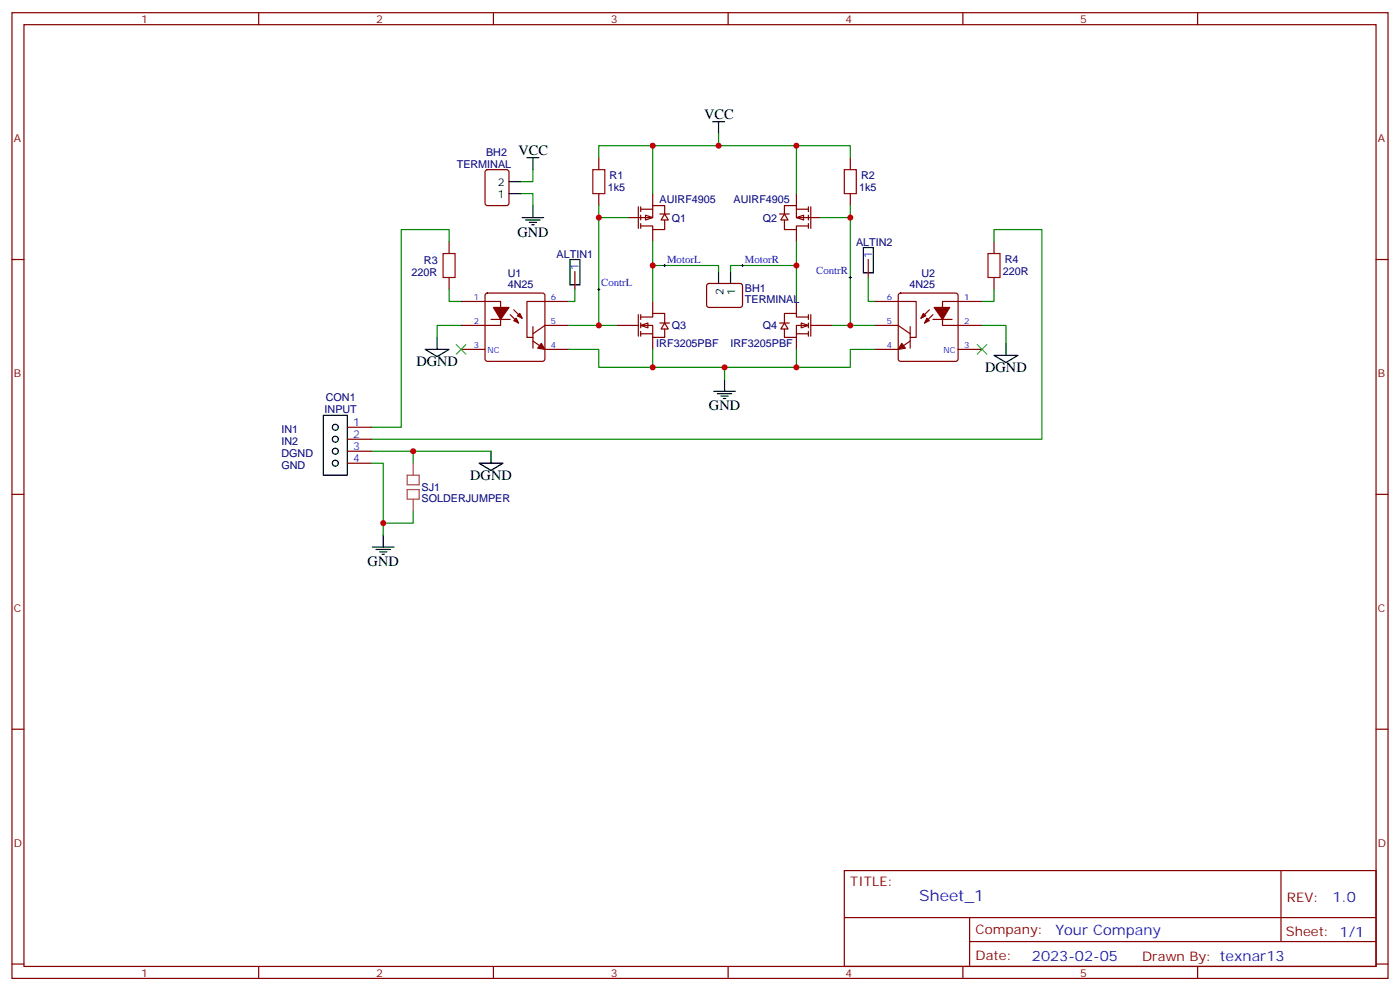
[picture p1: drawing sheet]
<svg xmlns="http://www.w3.org/2000/svg" width="412mm" height="292mm" viewBox="0 0 412 292" stroke-linecap="round" stroke-linejoin="round" font-family="sans-serif">
<g fill="none" stroke="#870000" stroke-width=".35">
<path d="M3.5 3.7h405.4v284.4h-405.4zM7.1 7.3h398.2v277.3h-398.2zM76.2 3.7v3.6M145.3 3.7v3.6M214.5 3.7v3.6M283.6 3.7v3.6M352.8 3.7v3.6M3.5 76.4h3.6M405.3 76.4h3.6M135.8 88.8h11.7v7h-11.7M143.1 86.5l.5-.2h16.2l.5 .2 .2 .5v18.7l-.2 .5-.5 .2h-16.2l-.5-.2-.2-.5v-18.7zM144.6 94.1h5.7"/>
<path d="M150.3 92.6l2.5 2.5M151.3 91.2l2.5 2.5M157 96.2v6.3M167.6 88.8h-12.4v10.5h1.8M167.6 95.8h-7.1l-3.5 2.5M135.8 102.9h7.1M157 100.4l3.5 2.5h7.1M3.5 145.6h3.6M405.3 145.6h3.6M3.5 214.7h3.6M405.3 214.7h3.6M248.7 256.3h156.6v28.3h-156.6z"/>
<path d="M377.3 256.4v20.8M248.7 270.2h156.5M285.6 277.2h119.6M285.6 270.2v14.1M3.5 283.8h3.6M76.2 284.6v3.5M145.3 284.6v3.5M214.5 284.6v3.5M283.6 284.6v3.5M352.8 284.6v3.5M405.3 283.8h3.6"/>
</g>
<g fill="#870000" stroke="#870000" stroke-width=".35">
<path d="M159.5 101.1l1 1.8-2.1-.4z"/>
<path d="M151.3 94.4l.7-.7 .8 1.4z"/>
<path d="M152.4 93l.7-.7 .7 1.4z"/>
<path d="M145.3 90.5h4.6l-2.4 3.6z"/>
</g>
<g fill="#fff" stroke="#870000" stroke-width=".35">
<path d="M190.1 63.4l2.2 .7-2.2 .7z"/>
<path d="M195.8 63l1 1.8h-2.1z"/>
</g>
<path d="M192.3 57v3.5M188 60.9v6.3M188.7 61.6h3.6M188.7 60.9v1.4M188.7 63.4v1.4M188.7 65.8v1.4M192.3 67.6v3.5M194.4 63h2.8M195.8 64.8v2.8h-3.5v-1.1h-3.6M195.8 63v-2.5h-3.5v3.6h-7.1" fill="none" stroke="#870000" stroke-width=".35"/>
<g fill="#fff" stroke="#870000" stroke-width=".35">
<path d="M188.7 95.8l2.2-.7v1.4z"/>
<path d="M195.8 95.1l1 1.8h-2.1z"/>
</g>
<g fill="none" stroke="#870000" stroke-width=".35">
<path d="M176.4 46.4v3.6M176.4 57v3.5M181.7 95.8h6.3M188 92.6v6.4M188.7 93.3h3.6v-1h3.5v2.8M188.7 95.8h3.6v3.5h3.5v-2.4M188.7 98.3h3.6M188.7 92.6v1.5M188.7 95.1v1.4M188.7 97.6v1.4M192.3 88.8v3.5M192.3 99.3v3.6"/>
<path d="M194.4 95.1h2.8"/>
</g>
<path d="M174.6 50h3.6v7h-3.6z" fill="none" stroke="#a10000" stroke-width=".35"/>
<path d="M176.4 46.4v-3.5h15.9v14.1M176.4 60.5v3.6h8.8" fill="none" stroke="#008700" stroke-width=".35"/>
<g fill="#fff" stroke="#870000" stroke-width=".35">
<path d="M234.6 64.1l2.1-.7v1.4z"/>
<path d="M231.1 63l1 1.8h-2.1z"/>
</g>
<path d="M234.6 57v3.5M250.5 46.4v3.6M250.5 57v3.5M229.7 63h2.8M231.1 64.8v2.8h3.5v-1.1h3.5M231.1 63v-2.5h3.5v3.6h7.1M234.6 61.6h3.5M234.6 67.6v3.5M238.1 60.9v1.4M238.1 63.4v1.4M238.1 65.8v1.4M238.8 60.9v6.3" fill="none" stroke="#870000" stroke-width=".35"/>
<path d="M248.7 50h3.5v7h-3.5z" fill="none" stroke="#a10000" stroke-width=".35"/>
<path d="M250.5 46.4v-3.5h-15.9v14.1M250.5 60.5v3.6h-8.8" fill="none" stroke="#008700" stroke-width=".35"/>
<g fill="#fff" stroke="#870000" stroke-width=".35">
<path d="M236 95.1l2.1 .7-2.1 .7z"/>
<path d="M231.1 95.1l1 1.8h-2.1z"/>
</g>
<g fill="none" stroke="#870000" stroke-width=".35">
<path d="M143.1 50.2l.5-.2h5.6l.7 .4v9.4l-.4 .7h-5.9l-.7-.4v-9.4zM132.3 71.1v3.5M169.3 79.9v5.3M255.8 76.4v5.3M292.8 71.1v3.5M132.3 81.7v3.5M208.4 83.7l.4-.2h9.5l.4 .7v5.9l-.7 .4h-9.4l-.5-.7v-5.6zM229.7 95.1h2.8M234.6 98.3h3.5M234.6 88.8v3.5M234.6 99.3v3.6M238.1 93.3h-3.5v-1h-3.5v2.8"/>
<path d="M238.1 95.8h-3.5v3.5h-3.5v-2.4M238.1 92.6v1.5M238.1 95.1v1.4M238.1 97.6v1.4M238.8 92.6v6.4M238.8 95.8h6.4M257.5 88.8h12.4v10.5h-1.8M257.5 95.8h7.1l3.5 2.5M264.8 86.5l.5-.2h16.2l.5 .2 .2 .5v18.7l-.2 .5-.5 .2h-16.2l-.5-.2-.2-.5v-18.7zM268.1 96.2v6.3M273.8 91.2l-2.5 2.5M274.8 92.6l-2.5 2.5"/>
<path d="M274.8 94.1h5.7M289.3 88.8h-11.7v7h11.7M292.8 81.7v3.5M268.1 100.4l-3.5 2.5h-7.1M282.2 102.9h7.1M102.3 125.8h7.1M102.3 129.3h7.1M102.3 132.9h7.1M102.3 136.4h7.1"/>
</g>
<g fill="none" stroke="#008700" stroke-width=".35">
<path d="M211.7 39.4v3.5M153.5 57h3.5v3.5M157 50v3.5h-3.5M192.3 42.9h42.3M132.3 71.1v-3.5h-14.1v58.2h-8.8M176.4 64.1v31.7M192.3 78.2h19.4v1.7M192.3 71.1v17.7M234.6 78.2h-19.4v1.7M234.6 71.1v17.7M250.5 64.1v31.7h-5.3M292.8 71.1v-3.5h14.1v61.7h-197.5"/>
<path d="M132.3 85.2v3.6h3.5M135.8 95.8h-7v3.5M167.6 95.8h14.1M169.3 85.2v3.6h-1.7M250.5 95.8h7M255.8 81.7v7.1h1.7M289.3 95.8h7v5.3M292.8 85.2v3.6h-3.5M167.6 102.9h8.8v5.3h74.1v-5.3h7M192.3 102.9v5.3M213.4 108.2v3.5M234.6 102.9v5.3"/>
<path d="M109.4 132.9h12.3v3.5M109.4 136.4h3.5v21.2M121.7 132.9h22.9M121.7 150.5v3.5h-8.8"/>
</g>
<g fill="none" stroke="#000" stroke-width=".35">
<path d="M209.9 35.8h3.5M211.7 35.8v3.6M149.9 57h3.6M149.9 53.5h3.6M155.2 46.4h3.5M157 46.4v3.6M153.8 64.1h6.4M154.9 64.8h4.2M155.9 65.5h2.1M156.6 66.2h.7M157 60.5v3.6M167.9 76.4h2.9v7.5h-2.9z"/>
<path d="M211.7 79.9v3.6M215.2 79.9v3.6M254.3 72.9h3v7.4h-3zM128.8 99.3v3.6M125.2 102.9h7.1l-3.5 2.1zM210.3 115.2h6.3M211.3 115.9h4.2M212.4 116.6h2.1M213.1 117.3h.7M213.4 111.7v3.5M292.8 104.6h7.1l-3.6 2.2zM296.3 101.1v3.5"/>
<path d="M95.2 122.3h7.1v17.6h-7.1zM141.1 136.4h7.1l-3.6 2.1zM144.6 132.9v3.5M112.9 157.6v3.5M109.7 161.1h6.4M110.8 161.8h4.2M111.8 162.5h2.1M112.5 163.2h.7"/>
<circle cx="98.8" cy="129.3" r=".88"/>
<circle cx="98.8" cy="136.4" r=".88"/>
<circle cx="98.8" cy="125.8" r=".88"/>
<circle cx="98.8" cy="132.9" r=".88"/>
</g>
<g fill="#870000" stroke="#870000" stroke-width=".35">
<path d="M265.6 101.1l1.1 1.4-2.1 .4z"/>
<path d="M273 93.7l.8 .7-1.5 .7z"/>
<path d="M272 92.3l.7 .7-1.4 .7z"/>
<path d="M275.2 90.5h4.6l-2.2 3.6z"/>
</g>
<path d="M130.5 74.6h3.6v7.1h-3.6zM291 74.6h3.6v7.1h-3.6z" fill="none" stroke="#a10000" stroke-width=".35"/>
<path d="M134.4 101.5l2.8 2.8M137.2 101.5l-2.8 2.8M287.9 101.5l2.8 2.8M290.7 101.5l-2.8 2.8" fill="none" stroke="#3c3" stroke-width=".35"/>
<path d="M119.9 139.9h3.6v2.8h-3.6zM121.7 136.4v3.5M119.9 144.1h3.6v2.9h-3.6zM121.7 147v3.5" fill="none" stroke="#a64a4a" stroke-width=".35"/>
<path d="M195.4 78.2h.7M195.8 77.8v.7M218.4 78.2h.7M218.7 77.8v.7M176 85.2h.7M176.4 84.9v.7M250.1 81.7h.7M250.5 81.4v.7" fill="none" stroke="#000" stroke-width=".29"/>
<g fill="#c00">
<circle cx="192.3" cy="78.2" r=".88"/>
<circle cx="234.6" cy="78.2" r=".88"/>
<circle cx="176.4" cy="64.1" r=".88"/>
<circle cx="176.4" cy="95.8" r=".88"/>
<circle cx="250.5" cy="64.1" r=".88"/>
<circle cx="250.5" cy="95.8" r=".88"/>
<circle cx="234.6" cy="108.2" r=".88"/>
<circle cx="192.3" cy="108.2" r=".88"/>
<circle cx="213.4" cy="108.2" r=".88"/>
<circle cx="192.3" cy="42.9" r=".88"/>
<circle cx="234.6" cy="42.9" r=".88"/>
<circle cx="211.7" cy="42.9" r=".88"/>
<circle cx="112.9" cy="154" r=".88"/>
<circle cx="121.7" cy="132.9" r=".88"/>
</g>
<text font-size="4.6" fill="#00f" x="270.8" y="265.4">Sheet_1</text>
<g font-size="4.2">
<text x="207.4" y="35.1">VCC</text>
<text x="152.8" y="45.7">VCC</text>
<text x="152.4" y="69.7">GND</text>
<text x="122.7" y="107.8">DGND</text>
<text x="290.2" y="109.6">DGND</text>
<text x="208.8" y="120.9">GND</text>
<text x="138.5" y="141.3">DGND</text>
<text x="108.3" y="166.7">GND</text>
</g>
<g font-size="4.2" fill="#00f">
<text x="392.5" y="265.6">1.0</text>
<text x="310.9" y="275.2">Your Company</text>
<text x="304" y="283">2023-02-05</text>
</g>
<g font-size="3.9" fill="#800">
<text x="250.5" y="260.9">TITLE:</text>
<text x="379.1" y="265.6">REV:</text>
<text x="287.4" y="275.1">Company:</text>
<text x="378.7" y="275.7">Sheet: 1/1</text>
<text x="287.4" y="282.8">Date:</text>
<text x="336.4" y="282.9">Drawn By: texnar13</text>
</g>
<g font-size="3.2" fill="#800">
<text x="41.6" y="6.7">1</text>
<text x="110.8" y="6.7">2</text>
<text x="179.9" y="6.7">3</text>
<text x="249.1" y="6.7">4</text>
<text x="318.2" y="6.7">5</text>
<text x="4.1" y="41.8">A</text>
<text x="405.9" y="41.8">A</text>
<text x="4.1" y="111">B</text>
<text x="405.9" y="111">B</text>
<text x="4.1" y="180.1">C</text>
<text x="405.9" y="180.1">C</text>
<text x="4.1" y="249.3">D</text>
<text x="405.9" y="249.3">D</text>
<text x="41.6" y="287.5">1</text>
<text x="110.8" y="287.5">2</text>
<text x="179.9" y="287.5">3</text>
<text x="249.1" y="287.5">4</text>
<text x="318.2" y="287.5">5</text>
</g>
<g font-size="3.2" fill="#000080">
<text x="143.2" y="45.8">BH2</text>
<text x="134.5" y="49.4">TERMINAL</text>
<text x="179.6" y="52.8">R1</text>
<text x="253.7" y="52.8">R2</text>
<text x="179" y="56.4">1k5</text>
<text x="194.3" y="59.9">AUIRF4905</text>
<text x="216.1" y="59.9">AUIRF4905</text>
<text x="253.1" y="56.4">1k5</text>
<text x="197.9" y="65.4">Q1</text>
<text x="224.7" y="65.4">Q2</text>
<text x="124.9" y="77.6">R3</text>
<text x="164" y="75.8">ALTIN1</text>
<text x="252.2" y="72.3">ALTIN2</text>
<text x="296" y="77.5">R4</text>
<text x="121.2" y="81.1">220R</text>
<text x="149.6" y="81.7">U1</text>
<text x="271.4" y="81.7">U2</text>
<text x="295.4" y="81.1">220R</text>
<text x="149.6" y="84.9">4N25</text>
<text x="219.4" y="89.2">TERMINAL</text>
<text x="219.4" y="86">BH1</text>
<text x="267.9" y="84.9">4N25</text>
<text x="197.9" y="97">Q3</text>
<text x="224.7" y="97">Q4</text>
<text x="193.3" y="102.2">IRF3205PBF</text>
<text x="215.2" y="102.2">IRF3205PBF</text>
<text x="96" y="118.1">CON1</text>
<text x="95.6" y="121.6">INPUT</text>
<text x="82.9" y="127.6">IN1</text>
<text x="82.9" y="131.1">IN2</text>
<text x="82.9" y="134.6">DGND</text>
<text x="82.9" y="138.1">GND</text>
<text x="124.2" y="147.7">SOLDERJUMPER</text>
<text x="124.2" y="144.6">SJ1</text>
</g>
<g font-size="3.2">
<text x="146.6" y="58.4">1</text>
<text x="146.6" y="54.9">2</text>
<text x="213.1" y="86.8" transform="rotate(-90 213.1 86.8)">2</text>
<text x="216.6" y="86.8" transform="rotate(-90 216.6 86.8)">1</text>
</g>
<g font-size="3.2" fill="#00f">
<text x="196.5" y="77.3">MotorL</text>
<text x="219.4" y="77.3">MotorR</text>
<text x="256.8" y="76" transform="rotate(-90 256.8 76)">1</text>
<text x="170.4" y="79.5" transform="rotate(-90 170.4 79.5)">1</text>
<text x="240.5" y="80.8">ContrR</text>
<text x="177.1" y="84.3">ContrL</text>
<text x="104.1" y="125.4">1</text>
<text x="104.1" y="129">2</text>
<text x="104.1" y="132.5">3</text>
<text x="104.1" y="136">4</text>
</g>
<g font-size="2.5" fill="#00f">
<text x="139.5" y="88.4">1</text>
<text x="162.3" y="88.4">6</text>
<text x="261.2" y="88.4">6</text>
<text x="284" y="88.4">1</text>
<text x="139.5" y="95.5">2</text>
<text x="162.3" y="95.5">5</text>
<text x="261.2" y="95.5">5</text>
<text x="284" y="95.5">2</text>
<text x="139.5" y="102.5">3</text>
<text x="143.6" y="103.9">NC</text>
<text x="162.3" y="102.5">4</text>
<text x="261.2" y="102.5">4</text>
<text x="277.9" y="103.9">NC</text>
<text x="284" y="102.5">3</text>
</g>
</svg>
